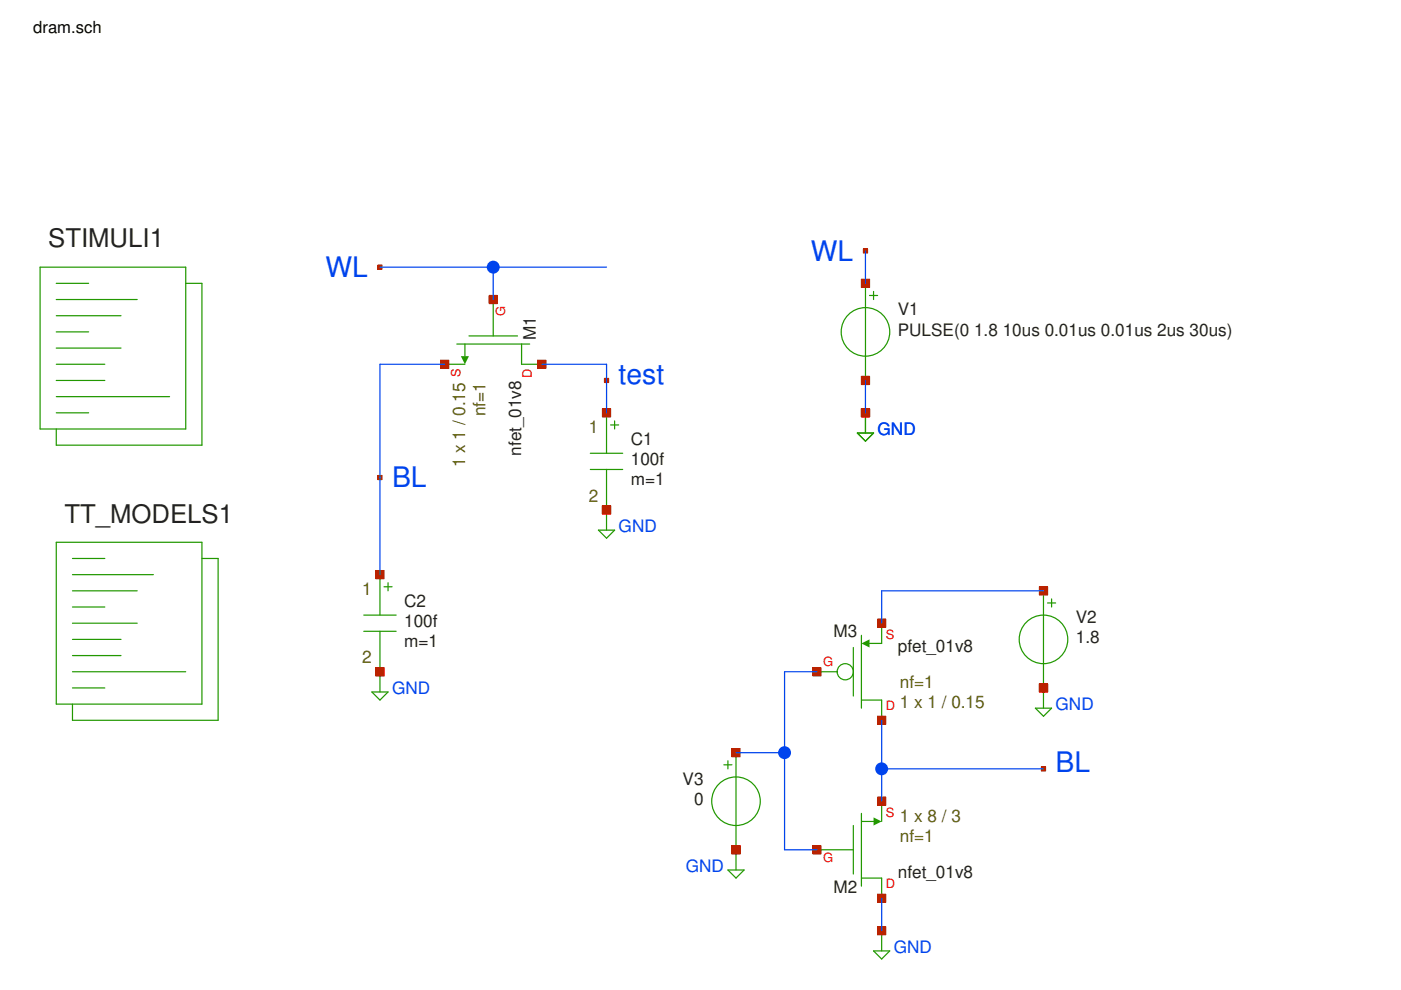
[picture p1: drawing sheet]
<svg xmlns="http://www.w3.org/2000/svg" width="297mm" height="210mm" viewBox="0 0 297 210" stroke-linecap="round" stroke-linejoin="round" font-family="sans-serif">
<g fill="none" stroke="#229800" stroke-width=".26">
<path d="M94.3 77.2h4.3M96.9 72.9h15.4M98.6 72.9v2.6M99.4 71.2h10.3M104.6 63.5v7.7M110.6 72.9v4.3h4.3M125.2 96.1h6.8M125.2 99.5h6.8M128.6 87.5v8.6M128.6 99.5v12.9M129.5 90.1h1.7M130.3 89.2v1.8"/>
<path d="M126.9 112.4h3.4l-1.7 1.7z"/>
</g>
<path d="M97.7 75.5h1.7l-.8 1.7z" fill="#229800"/>
<g fill="none" stroke="#229800" stroke-width=".26">
<path d="M8.5 56.6h30.9v34.4h-30.9zM11.9 66.9h13.8M11.9 70.4h6.9M11.9 73.8h13.8M11.9 77.2h10.3M11.9 63.5h17.2M11.9 60.1h6.9M39.4 60.1h3.4v34.3h-30.9v-3.4M183.5 60.1v20.6M184.4 62.6h1.7M185.2 61.8v1.7M11.9 80.7h10.3"/>
<path d="M11.9 84.1h24.1M11.9 87.5h6.9M181.8 91.8h3.4l-1.7 1.7zM183.5 87.5v4.3M11.9 115h30.9v34.3h-30.9zM15.4 118.4h6.8M42.8 118.4h3.4v34.3h-30.8v-3.4M15.4 125.3h13.7M15.4 128.7h6.8M15.4 132.1h13.7M15.4 135.6h10.3M15.4 139h10.3"/>
<path d="M15.4 121.8h17.1M77.1 130.4h6.9M77.1 133.8h6.9M80.6 121.8v8.6M80.6 133.8v12.9M81.4 124.4h1.7M82.3 123.6v1.7M15.4 142.4h24M15.4 145.9h6.8M78.8 146.7h3.5l-1.7 1.7zM180.9 175v10.3M182.6 172.5v15.4"/>
<path d="M182.6 174.2h2.6M186.9 169.9v4.3M173.2 180.2h7.7M182.6 186.2h4.3v4.3"/>
<circle cx="183.5" cy="70.4" r="5.1"/>
</g>
<path d="M185.2 173.3l1.7 .9-1.7 .8z" fill="#229800"/>
<path d="M180.9 137.3v10.3M182.6 134.7v15.4M186.9 132.1v4.3h-2.5M173.2 142.4h4.3M182.6 148.4h4.3v4.3" fill="none" stroke="#229800" stroke-width=".26"/>
<path d="M182.6 136.4l1.8-.8v1.7z" fill="#229800"/>
<g fill="none" stroke="#229800" stroke-width=".26">
<path d="M181.8 91.8h3.4l-1.7 1.7zM183.5 87.5v4.3M221.2 125.3v24.8M222.1 127.8h1.7M223 127v1.7M156 159.6v24.9M219.5 150.1h3.5l-1.8 1.8zM153.5 162.2h1.7M154.3 161.3v1.7M154.3 184.5h3.5l-1.8 1.7zM186.9 197.3v4.3M185.2 201.6h3.4l-1.7 1.7z"/>
<circle cx="221.2" cy="135.6" r="5.1"/>
<circle cx="179.2" cy="142.4" r="1.72"/>
<circle cx="156" cy="169.9" r="5.1"/>
</g>
<path d="M127.7 86.7h1.8v1.7h-1.8z" fill="none" stroke="#ba2200" stroke-width=".26"/>
<path d="M127.7 86.7h1.8v1.7h-1.8z" fill="#ba2200"/>
<path d="M127.7 107.3h1.8v1.7h-1.8z" fill="none" stroke="#ba2200" stroke-width=".26"/>
<path d="M127.7 107.3h1.8v1.7h-1.8z" fill="#ba2200"/>
<path d="M127.7 107.3h1.8v1.7h-1.8z" fill="none" stroke="#ba2200" stroke-width=".26"/>
<path d="M127.7 107.3h1.8v1.7h-1.8z" fill="#ba2200"/>
<path d="M80.1 56.2h.9v.9h-.9z" fill="none" stroke="#ba2200" stroke-width=".26"/>
<path d="M80.1 56.2h.9v.9h-.9z" fill="#ba2200"/>
<path d="M114 76.4h1.7v1.7h-1.7z" fill="none" stroke="#ba2200" stroke-width=".26"/>
<path d="M114 76.4h1.7v1.7h-1.7z" fill="#ba2200"/>
<path d="M103.7 62.6h1.7v1.8h-1.7z" fill="none" stroke="#ba2200" stroke-width=".26"/>
<path d="M103.7 62.6h1.7v1.8h-1.7z" fill="#ba2200"/>
<path d="M93.4 76.4h1.7v1.7h-1.7z" fill="none" stroke="#ba2200" stroke-width=".26"/>
<path d="M93.4 76.4h1.7v1.7h-1.7z" fill="#ba2200"/>
<path d="M182.6 59.2h1.8v1.7h-1.8z" fill="none" stroke="#ba2200" stroke-width=".26"/>
<path d="M182.6 59.2h1.8v1.7h-1.8z" fill="#ba2200"/>
<path d="M182.6 79.8h1.8v1.7h-1.8z" fill="none" stroke="#ba2200" stroke-width=".26"/>
<path d="M182.6 79.8h1.8v1.7h-1.8z" fill="#ba2200"/>
<path d="M183.1 52.8h.8v.8h-.8z" fill="none" stroke="#ba2200" stroke-width=".26"/>
<path d="M183.1 52.8h.8v.8h-.8z" fill="#ba2200"/>
<path d="M182.6 86.7h1.8v1.7h-1.8z" fill="none" stroke="#ba2200" stroke-width=".26"/>
<path d="M182.6 86.7h1.8v1.7h-1.8z" fill="#ba2200"/>
<path d="M79.7 121h1.7v1.7h-1.7z" fill="none" stroke="#ba2200" stroke-width=".26"/>
<path d="M79.7 121h1.7v1.7h-1.7z" fill="#ba2200"/>
<path d="M79.7 141.6h1.7v1.7h-1.7z" fill="none" stroke="#ba2200" stroke-width=".26"/>
<path d="M79.7 141.6h1.7v1.7h-1.7z" fill="#ba2200"/>
<path d="M79.7 141.6h1.7v1.7h-1.7z" fill="none" stroke="#ba2200" stroke-width=".26"/>
<path d="M79.7 141.6h1.7v1.7h-1.7z" fill="#ba2200"/>
<path d="M128.2 80.2h.8v.9h-.8z" fill="none" stroke="#ba2200" stroke-width=".26"/>
<path d="M128.2 80.2h.8v.9h-.8z" fill="#ba2200"/>
<path d="M186.1 189.6h1.7v1.7h-1.7z" fill="none" stroke="#ba2200" stroke-width=".26"/>
<path d="M186.1 189.6h1.7v1.7h-1.7z" fill="#ba2200"/>
<path d="M172.3 179.3h1.8v1.7h-1.8z" fill="none" stroke="#ba2200" stroke-width=".26"/>
<path d="M172.3 179.3h1.8v1.7h-1.8z" fill="#ba2200"/>
<path d="M186.1 169h1.7v1.7h-1.7z" fill="none" stroke="#ba2200" stroke-width=".26"/>
<path d="M186.1 169h1.7v1.7h-1.7z" fill="#ba2200"/>
<path d="M80.1 100.8h.9v.9h-.9z" fill="none" stroke="#ba2200" stroke-width=".26"/>
<path d="M80.1 100.8h.9v.9h-.9z" fill="#ba2200"/>
<path d="M186.1 151.9h1.7v1.7h-1.7z" fill="none" stroke="#ba2200" stroke-width=".26"/>
<path d="M186.1 151.9h1.7v1.7h-1.7z" fill="#ba2200"/>
<path d="M172.3 141.6h1.8v1.7h-1.8z" fill="none" stroke="#ba2200" stroke-width=".26"/>
<path d="M172.3 141.6h1.8v1.7h-1.8z" fill="#ba2200"/>
<path d="M186.1 131.3h1.7v1.7h-1.7z" fill="none" stroke="#ba2200" stroke-width=".26"/>
<path d="M186.1 131.3h1.7v1.7h-1.7z" fill="#ba2200"/>
<path d="M186.1 196.5h1.7v1.7h-1.7z" fill="none" stroke="#ba2200" stroke-width=".26"/>
<path d="M186.1 196.5h1.7v1.7h-1.7z" fill="#ba2200"/>
<path d="M220.4 124.4h1.7v1.7h-1.7z" fill="none" stroke="#ba2200" stroke-width=".26"/>
<path d="M220.4 124.4h1.7v1.7h-1.7z" fill="#ba2200"/>
<path d="M220.4 145h1.7v1.7h-1.7z" fill="none" stroke="#ba2200" stroke-width=".26"/>
<path d="M220.4 145h1.7v1.7h-1.7z" fill="#ba2200"/>
<path d="M182.6 86.7h1.8v1.7h-1.8z" fill="none" stroke="#ba2200" stroke-width=".26"/>
<path d="M182.6 86.7h1.8v1.7h-1.8z" fill="#ba2200"/>
<path d="M220.4 145h1.7v1.7h-1.7z" fill="none" stroke="#ba2200" stroke-width=".26"/>
<path d="M220.4 145h1.7v1.7h-1.7z" fill="#ba2200"/>
<path d="M220.8 162.6h.9v.8h-.9z" fill="none" stroke="#ba2200" stroke-width=".26"/>
<path d="M220.8 162.6h.9v.8h-.9z" fill="#ba2200"/>
<path d="M155.2 158.7h1.7v1.7h-1.7z" fill="none" stroke="#ba2200" stroke-width=".26"/>
<path d="M155.2 158.7h1.7v1.7h-1.7z" fill="#ba2200"/>
<path d="M155.2 179.3h1.7v1.7h-1.7z" fill="none" stroke="#ba2200" stroke-width=".26"/>
<path d="M155.2 179.3h1.7v1.7h-1.7z" fill="#ba2200"/>
<path d="M155.2 179.3h1.7v1.7h-1.7z" fill="none" stroke="#ba2200" stroke-width=".26"/>
<path d="M155.2 179.3h1.7v1.7h-1.7z" fill="#ba2200"/>
<path d="M80.6 56.6h48M104.6 56.6v6.9M183.5 53.2v6.9M94.3 77.2h-13.7v44.6M114.9 77.2h13.7v10.3M183.5 80.7v6.8M221.2 125.3h-34.3v6.8M156 159.6h10.3M173.2 142.4h-6.9v37.8h6.9M186.9 152.7v17.2M186.9 163h34.3M186.9 190.5v6.8" fill="none" stroke="#0044ed" stroke-width=".26"/>
<g fill="#0044ed">
<path d="M103.5 55.8a1.37 1.37 0 0 1 1.5-.5 1.37 1.37 0 0 1 .9 1.3h-1.3h1.3a1.37 1.37 0 0 1-1.8 1.3 1.37 1.37 0 0 1-.6-2.1z"/>
<path d="M185.8 162.2a1.37 1.37 0 0 1 1.6-.5 1.37 1.37 0 0 1 .9 1.3h-1.4h1.4a1.37 1.37 0 0 1-1.8 1.3 1.37 1.37 0 0 1-.7-2.1z"/>
<path d="M165.2 158.8a1.37 1.37 0 0 1 1.6-.5 1.37 1.37 0 0 1 .9 1.3h-1.4h1.4a1.37 1.37 0 0 1-1.8 1.3 1.37 1.37 0 0 1-.7-2.1z"/>
</g>
<g font-size="6" fill="#0044ed">
<text x="69" y="58.7">WL</text>
<text x="171.9" y="55.3">WL</text>
<text x="131.2" y="81.4">test</text>
<text x="83.1" y="103.3">BL</text>
<text x="223.8" y="163.8">BL</text>
</g>
<g font-size="5.5" fill="#222">
<text x="10.2" y="52.5">STIMULI1</text>
<text x="13.6" y="110.8">TT_MODELS1</text>
</g>
<g font-size="3.6" fill="#222">
<text x="190.4" y="66.9">V1</text>
<text x="190.4" y="71.2">PULSE(0 1.8 10us 0.01us 0.01us 2us 30us)</text>
<text x="113.6" y="72.1" transform="rotate(-90 113.6 72.1)">M1</text>
<text x="133.7" y="94.3">C1</text>
<text x="110.5" y="96.6" transform="rotate(-90 110.5 96.6)">nfet_01v8</text>
<text x="133.7" y="98.6">100f</text>
<text x="133.7" y="102.9">m=1</text>
<text x="85.7" y="128.6">C2</text>
<text x="85.7" y="132.9">100f</text>
<text x="85.7" y="137.2">m=1</text>
<text x="176.7" y="135.1">M3</text>
<text x="228.1" y="132.1">V2</text>
<text x="228.1" y="136.4">1.8</text>
<text x="190.4" y="138.2">pfet_01v8</text>
<text x="144.7" y="166.4">V3</text>
<text x="147.2" y="170.7">0</text>
<text x="176.7" y="189.2">M2</text>
<text x="190.4" y="186.1">nfet_01v8</text>
</g>
<g font-size="3.6" fill="#660">
<text x="102.9" y="88.3" transform="rotate(-90 102.9 88.3)">nf=1</text>
<text x="124.9" y="91.8">1</text>
<text x="98.6" y="99.1" transform="rotate(-90 98.6 99.1)">1 x 1 / 0.15</text>
<text x="124.9" y="106.3">2</text>
<text x="76.8" y="126.1">1</text>
<text x="76.8" y="140.6">2</text>
<text x="190.8" y="145.8">nf=1</text>
<text x="190.8" y="150.1">1 x 1 / 0.15</text>
<text x="190.8" y="174.2">1 x 8 / 3</text>
<text x="190.8" y="178.5">nf=1</text>
</g>
<g font-size="3.6" fill="#0044ed">
<text x="186.1" y="92.2">GND</text>
<text x="131.2" y="112.8">GND</text>
<text x="83.1" y="147.1">GND</text>
<text x="223.8" y="150.5">GND</text>
<text x="145.4" y="184.8">GND</text>
<text x="189.5" y="202">GND</text>
</g>
<text font-size="3.5" x="7.1" y="7.1">dram.sch</text>
<g font-size="2.7" fill="#fe0000">
<text x="107.1" y="66.9" transform="rotate(-90 107.1 66.9)">G</text>
<text x="97.6" y="79.9" transform="rotate(-90 97.6 79.9)">S</text>
<text x="112.8" y="80.1" transform="rotate(-90 112.8 80.1)">D</text>
<text x="187.8" y="135.5">S</text>
<text x="174.5" y="141.2">G</text>
<text x="187.8" y="150.6">D</text>
<text x="187.8" y="173.2">S</text>
<text x="174.5" y="182.7">G</text>
<text x="187.8" y="188.4">D</text>
</g>
</svg>
